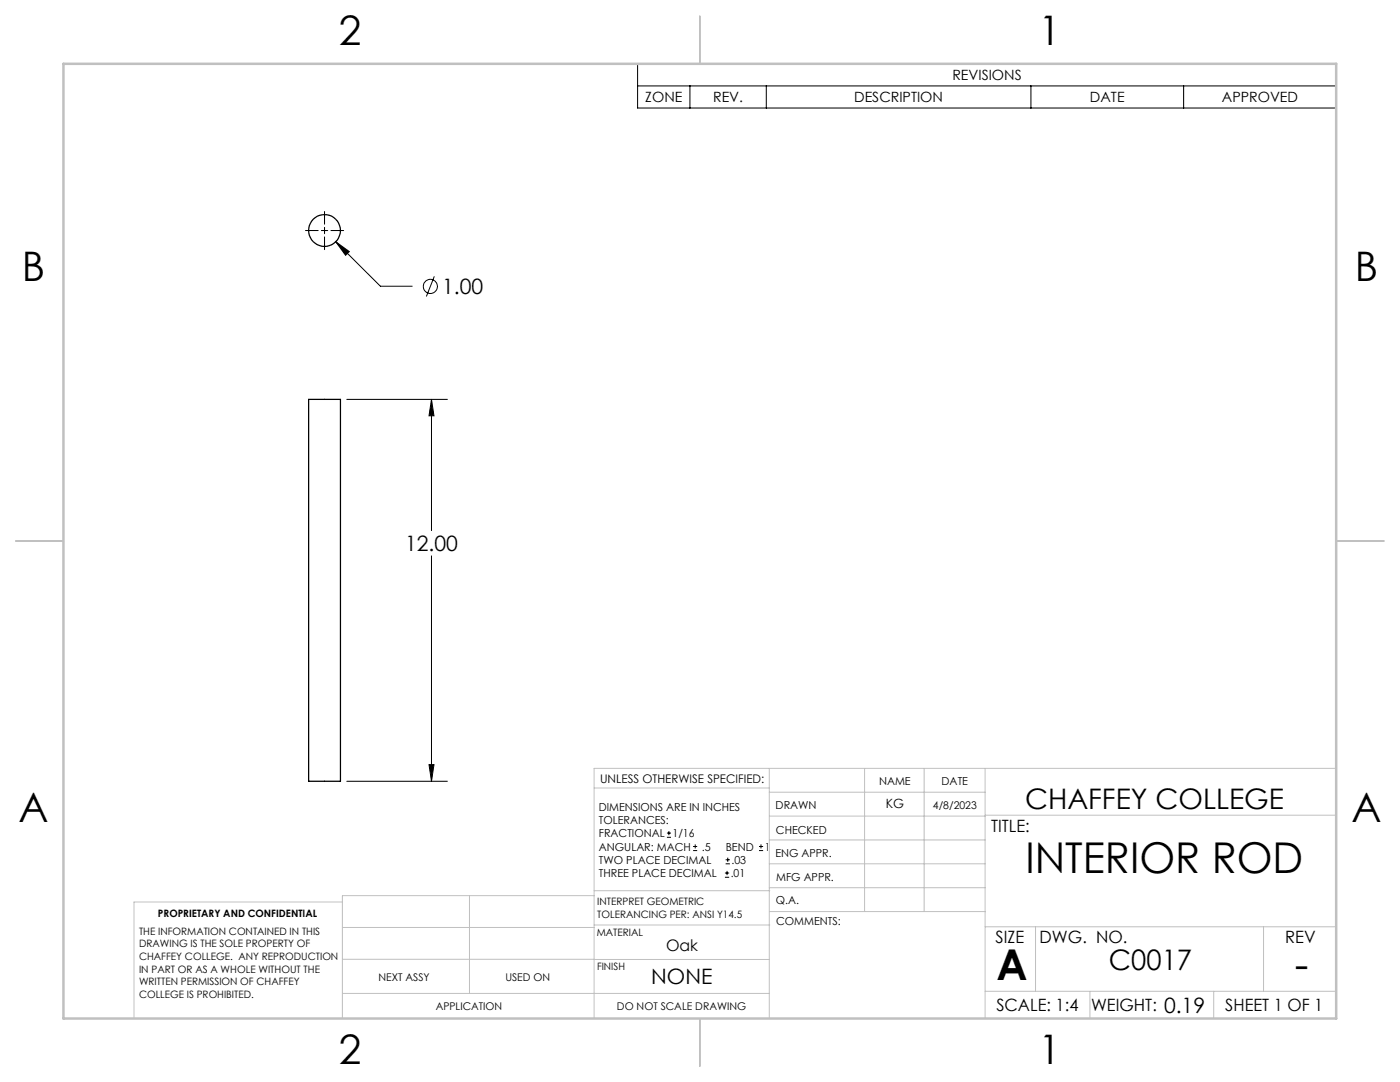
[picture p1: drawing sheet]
<svg xmlns="http://www.w3.org/2000/svg" width="279mm" height="216mm" viewBox="0 0 279 216" stroke-linecap="round" stroke-linejoin="round" font-family="sans-serif">
<g fill="none" stroke="#000" stroke-width=".25">
<path d="M61.6 79.7h6.3v76.2h-6.3z"/>
<circle cx="64.8" cy="46" r="3.2"/>
</g>
<g fill="none" stroke="#000" stroke-width=".2">
<path d="M127.2 12.7h139.5v8.9h-139.5zM127.2 17.1h139.5M137.7 17.1v4.5M152.9 17.1v4.5M205.7 17.1v4.5M236.2 17.1v4.5M61 46h2.5M64.1 46h1.3M64.8 42.2v2.5M64.8 45.4v1.2M64.8 47.3v2.5M66 46h2.6"/>
<path d="M67 48.2l8.9 8.9h6.4M67 48.2l2.7 2-.7 .7zM86.7 55.1l-1.6 4.1M69.2 79.7h20.1M86.1 79.7v26.2M86.1 79.7l.5 3.3h-1zM86.1 110.9v45M69.2 155.9h20.1M85.6 152.6h1l-.5 3.3zM133.1 167.1h.8M133.1 166.2h.8M133.5 165.8v.9"/>
<path d="M138.3 169.7h.8M138.3 168.9h.8M138.7 168.5v.8M144.7 175h.8M144.7 174.2h.8M144.8 172.4h.9M144.8 171.6h.9M145.1 173.8v.8M145.2 171.1v.9M151.5 169.7h.8M151.5 168.9h.8M151.9 168.5v.8"/>
<circle cx="85.9" cy="57.2" r="1.41"/>
</g>
<g fill="none" stroke="#c0c0c0" stroke-width=".2">
<path d="M118.6 157.2h34.9M153.5 153.3v49.9M153.5 158.1h43.1M172.5 153.3v28.6M184.4 153.3v28.6M196.6 153.3v49.9M266.7 153.3h-148.1v49.9M68.3 180h-41.6v23.2M93.7 178.7v19.5M118.6 178.7h-50.3v24.5M118.6 177.7h35M153.5 167.6h43.1"/>
<path d="M153.5 162.8h43.1M153.5 172.4h43.1M153.5 177.1h43.1M196.6 162.7h70.1M68.3 198.2h85.2M68.3 191.4l85.2 .1M68.3 185.1h50.3M118.6 184.6h35M153.6 181.9h43M196.6 197.8h70.1M196.6 184.9h70.1M206.7 184.9v12.9"/>
<path d="M217.5 197.8v5.4M242.2 197.8v5.4M252.2 184.9v12.9"/>
</g>
<path d="M139.7 3.2v9.5M3.1 107.9h9.6M266.7 107.9h9.5M139.7 203.2v9.6" fill="none" stroke="#c0c0c0" stroke-width=".25"/>
<path d="M12.7 12.7h254v190.5h-254z" fill="none" stroke="#c0c0c0" stroke-width=".5"/>
<path d="M85.6 152.6h1l-.5 3.3zM86.1 79.7l.5 3.3h-1zM67 48.2l2 2.7 .7-.7z" fill="#000"/>
<g font-size="8.5">
<text x="204.6" y="174.2">INTERIOR ROD</text>
<text x="198.9" y="195.5">A</text>
<text x="258.4" y="195.4">-</text>
</g>
<g font-size="8.1">
<text x="67.6" y="8.9">2</text>
<text x="207.3" y="8.9">1</text>
<text x="4.4" y="56.1">B</text>
<text x="270.4" y="56.1">B</text>
<text x="3.7" y="164.1">A</text>
<text x="269.7" y="164.1">A</text>
<text x="67.6" y="212.4">2</text>
<text x="207.3" y="212.4">1</text>
</g>
<g font-size="5.6">
<text x="204.6" y="161.4">CHAFFEY COLLEGE</text>
<text x="221.3" y="193.5">C0017</text>
</g>
<g font-size="4.2">
<text x="88.2" y="58.7">1.00</text>
<text x="80.9" y="110">12.00</text>
<text x="130" y="196.3">NONE</text>
<text x="232.3" y="202.1">0.19</text>
</g>
<g font-size="3.4">
<text x="197.8" y="166">TITLE:</text>
<text x="198.7" y="188.1">SIZE</text>
<text x="207.5" y="188.1">DWG. NO.</text>
<text x="256.5" y="188.2">REV</text>
<text x="198.8" y="201.7">SCALE: 1:4</text>
<text x="217.7" y="201.8">WEIGHT:</text>
<text x="244.5" y="201.7">SHEET 1 OF 1</text>
</g>
<text font-size="3.2" x="132.9" y="189.8">Oak</text>
<g font-size="2.8">
<text x="190.1" y="16">REVISIONS</text>
<text x="128.8" y="20.4">ZONE</text>
<text x="142.3" y="20.4">REV.</text>
<text x="170.5" y="20.4">DESCRIPTION</text>
<text x="217.5" y="20.4">DATE</text>
<text x="243.9" y="20.4">APPROVED</text>
</g>
<text font-size="2.5" x="176.8" y="161.3">KG</text>
<text font-size="2.4" x="119.8" y="156.2">UNLESS OTHERWISE SPECIFIED:</text>
<g font-size="2.2">
<text x="119.5" y="161.8">DIMENSIONS ARE IN INCHES</text>
<text x="154.8" y="161.4">DRAWN</text>
<text x="175.4" y="156.6">NAME</text>
<text x="187.9" y="156.7">DATE</text>
<text x="119.5" y="164.4">TOLERANCES:</text>
<text x="119.5" y="167.1">FRACTIONAL</text>
<text x="134.2" y="167.1">1/16</text>
<text x="154.9" y="166.3">CHECKED</text>
<text x="119.5" y="172.4">TWO PLACE DECIMAL</text>
<text x="119.5" y="169.7">ANGULAR: MACH</text>
<text x="140.1" y="169.7">.5</text>
<text x="144.8" y="169.7">BEND</text>
<text x="146" y="172.4">.03</text>
<text x="152.6" y="169.7">1</text>
<text x="154.8" y="171">ENG APPR.</text>
<text x="119.5" y="175">THREE PLACE DECIMAL</text>
<text x="145.8" y="175">.01</text>
<text x="154.9" y="175.7">MFG APPR.</text>
<text x="154.9" y="180.4">Q.A.</text>
<text x="154.9" y="184.6">COMMENTS:</text>
</g>
<g font-size="2.1">
<text x="186.2" y="161.4">4/8/2023</text>
<text x="75.5" y="195.7">NEXT ASSY</text>
<text x="100.9" y="195.7">USED ON</text>
<text x="86.9" y="201.5">APPLICATION</text>
<text x="123.1" y="201.6">DO NOT SCALE DRAWING</text>
</g>
<g font-size="2">
<text x="31.5" y="182.9">PROPRIETARY AND CONFIDENTIAL</text>
<text x="119.2" y="180.6">INTERPRET GEOMETRIC</text>
<text x="119.2" y="183.1">TOLERANCING PER: ANSI Y14.5</text>
<text x="27.8" y="186.5">THE INFORMATION CONTAINED IN THIS</text>
<text x="27.8" y="189">DRAWING IS THE SOLE PROPERTY OF</text>
<text x="27.8" y="191.6">CHAFFEY COLLEGE. ANY REPRODUCTION</text>
<text x="119.1" y="186.7">MATERIAL</text>
<text x="27.8" y="194.1">IN PART OR AS A WHOLE WITHOUT THE</text>
<text x="27.8" y="196.6">WRITTEN PERMISSION OF CHAFFEY</text>
<text x="119.1" y="193.5">FINISH</text>
<text x="27.8" y="199.1">COLLEGE IS PROHIBITED.</text>
</g>
</svg>
